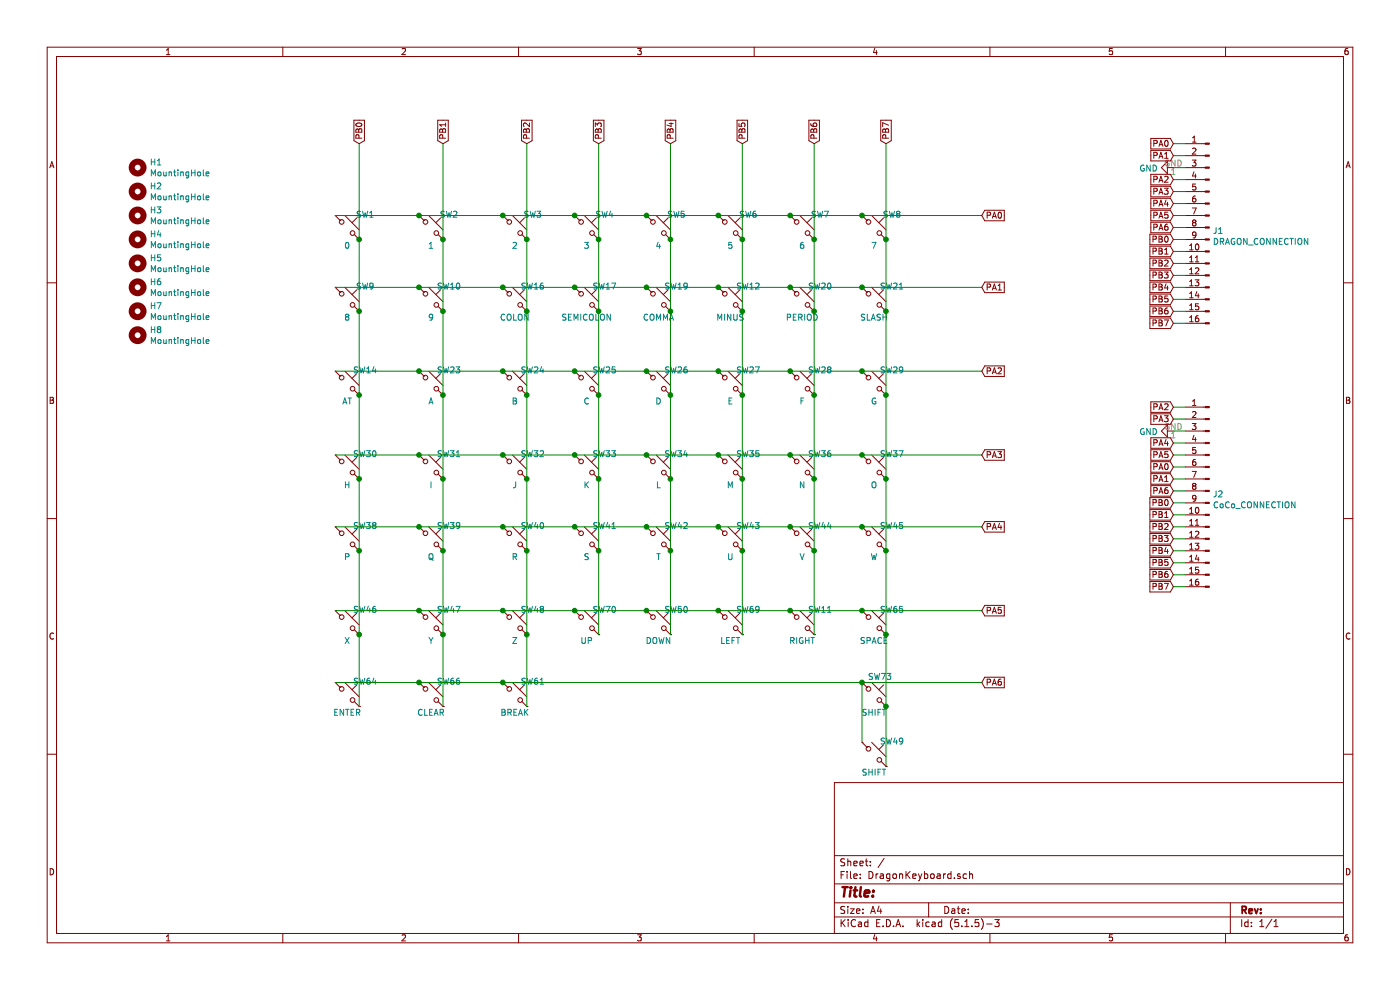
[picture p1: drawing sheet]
EESchema Schematic File Version 4
EELAYER 30 0
EELAYER END
$Descr A4 11693 8268
encoding utf-8
Sheet 1 1
Title ""
Date ""
Rev ""
Comp ""
Comment1 ""
Comment2 ""
Comment3 ""
Comment4 ""
$EndDescr
$Comp
L Switch:SW_Push_45deg SW1
U 1 1
P 2900 1900
F 0 "SW1" H 3050 2010 50  0000 C CNN
F 1 "0" H 2900 1750 50  0000 C CNN
F 2 "Cherry_MX:CHERRY_PCB_100H" H 2900 1900 50  0001 C CNN
F 3 "" H 2900 1900 50  0000 C CNN
	1    2900 1900
	1    0    0    -1  
$EndComp
$Comp
L Switch:SW_Push_45deg SW2
U 1 1
P 3600 1900
F 0 "SW2" H 3750 2010 50  0000 C CNN
F 1 "1" H 3600 1750 50  0000 C CNN
F 2 "Cherry_MX:CHERRY_PCB_100H" H 3600 1900 50  0001 C CNN
F 3 "" H 3600 1900 50  0000 C CNN
	1    3600 1900
	1    0    0    -1  
$EndComp
$Comp
L Switch:SW_Push_45deg SW9
U 1 1
P 2900 2500
F 0 "SW9" H 3050 2610 50  0000 C CNN
F 1 "8" H 2900 2350 50  0000 C CNN
F 2 "Cherry_MX:CHERRY_PCB_100H" H 2900 2500 50  0001 C CNN
F 3 "" H 2900 2500 50  0000 C CNN
	1    2900 2500
	1    0    0    -1  
$EndComp
$Comp
L Switch:SW_Push_45deg SW10
U 1 1
P 3600 2500
F 0 "SW10" H 3750 2610 50  0000 C CNN
F 1 "9" H 3600 2350 50  0000 C CNN
F 2 "Cherry_MX:CHERRY_PCB_100H" H 3600 2500 50  0001 C CNN
F 3 "" H 3600 2500 50  0000 C CNN
	1    3600 2500
	1    0    0    -1  
$EndComp
$Comp
L Switch:SW_Push_45deg SW3
U 1 1
P 4300 1900
F 0 "SW3" H 4450 2010 50  0000 C CNN
F 1 "2" H 4300 1750 50  0000 C CNN
F 2 "Cherry_MX:CHERRY_PCB_100H" H 4300 1900 50  0001 C CNN
F 3 "" H 4300 1900 50  0000 C CNN
	1    4300 1900
	1    0    0    -1  
$EndComp
$Comp
L Switch:SW_Push_45deg SW4
U 1 1
P 4900 1900
F 0 "SW4" H 5050 2010 50  0000 C CNN
F 1 "3" H 4900 1750 50  0000 C CNN
F 2 "Cherry_MX:CHERRY_PCB_100H" H 4900 1900 50  0001 C CNN
F 3 "" H 4900 1900 50  0000 C CNN
	1    4900 1900
	1    0    0    -1  
$EndComp
$Comp
L Switch:SW_Push_45deg SW11
U 1 1
P 6700 5200
F 0 "SW11" H 6850 5310 50  0000 C CNN
F 1 "RIGHT" H 6700 5050 50  0000 C CNN
F 2 "Cherry_MX:CHERRY_PCB_100H" H 6700 5200 50  0001 C CNN
F 3 "" H 6700 5200 50  0000 C CNN
	1    6700 5200
	1    0    0    -1  
$EndComp
$Comp
L Switch:SW_Push_45deg SW12
U 1 1
P 6100 2500
F 0 "SW12" H 6250 2610 50  0000 C CNN
F 1 "MINUS" H 6100 2350 50  0000 C CNN
F 2 "Cherry_MX:CHERRY_PCB_100H" H 6100 2500 50  0001 C CNN
F 3 "" H 6100 2500 50  0000 C CNN
	1    6100 2500
	1    0    0    -1  
$EndComp
$Comp
L Switch:SW_Push_45deg SW5
U 1 1
P 5500 1900
F 0 "SW5" H 5650 2010 50  0000 C CNN
F 1 "4" H 5500 1750 50  0000 C CNN
F 2 "Cherry_MX:CHERRY_PCB_100H" H 5500 1900 50  0001 C CNN
F 3 "" H 5500 1900 50  0000 C CNN
	1    5500 1900
	1    0    0    -1  
$EndComp
$Comp
L Switch:SW_Push_45deg SW6
U 1 1
P 6100 1900
F 0 "SW6" H 6250 2010 50  0000 C CNN
F 1 "5" H 6100 1750 50  0000 C CNN
F 2 "Cherry_MX:CHERRY_PCB_100H" H 6100 1900 50  0001 C CNN
F 3 "" H 6100 1900 50  0000 C CNN
	1    6100 1900
	1    0    0    -1  
$EndComp
$Comp
L Switch:SW_Push_45deg SW14
U 1 1
P 2900 3200
F 0 "SW14" H 3050 3310 50  0000 C CNN
F 1 "AT" H 2900 3050 50  0000 C CNN
F 2 "Cherry_MX:CHERRY_PCB_100H" H 2900 3200 50  0001 C CNN
F 3 "" H 2900 3200 50  0000 C CNN
	1    2900 3200
	1    0    0    -1  
$EndComp
$Comp
L Switch:SW_Push_45deg SW7
U 1 1
P 6700 1900
F 0 "SW7" H 6850 2010 50  0000 C CNN
F 1 "6" H 6700 1750 50  0000 C CNN
F 2 "Cherry_MX:CHERRY_PCB_100H" H 6700 1900 50  0001 C CNN
F 3 "" H 6700 1900 50  0000 C CNN
	1    6700 1900
	1    0    0    -1  
$EndComp
$Comp
L Switch:SW_Push_45deg SW8
U 1 1
P 7300 1900
F 0 "SW8" H 7450 2010 50  0000 C CNN
F 1 "7" H 7300 1750 50  0000 C CNN
F 2 "Cherry_MX:CHERRY_PCB_100H" H 7300 1900 50  0001 C CNN
F 3 "" H 7300 1900 50  0000 C CNN
	1    7300 1900
	1    0    0    -1  
$EndComp
$Comp
L Switch:SW_Push_45deg SW16
U 1 1
P 4300 2500
F 0 "SW16" H 4450 2610 50  0000 C CNN
F 1 "COLON" H 4300 2350 50  0000 C CNN
F 2 "Cherry_MX:CHERRY_PCB_100H" H 4300 2500 50  0001 C CNN
F 3 "" H 4300 2500 50  0000 C CNN
	1    4300 2500
	1    0    0    -1  
$EndComp
$Comp
L Switch:SW_Push_45deg SW17
U 1 1
P 4900 2500
F 0 "SW17" H 5050 2610 50  0000 C CNN
F 1 "SEMICOLON" H 4900 2350 50  0000 C CNN
F 2 "Cherry_MX:CHERRY_PCB_100H" H 4900 2500 50  0001 C CNN
F 3 "" H 4900 2500 50  0000 C CNN
	1    4900 2500
	1    0    0    -1  
$EndComp
$Comp
L Switch:SW_Push_45deg SW25
U 1 1
P 4900 3200
F 0 "SW25" H 5050 3310 50  0000 C CNN
F 1 "C" H 4900 3050 50  0000 C CNN
F 2 "Cherry_MX:CHERRY_PCB_100H" H 4900 3200 50  0001 C CNN
F 3 "" H 4900 3200 50  0000 C CNN
	1    4900 3200
	1    0    0    -1  
$EndComp
$Comp
L Switch:SW_Push_45deg SW26
U 1 1
P 5500 3200
F 0 "SW26" H 5650 3310 50  0000 C CNN
F 1 "D" H 5500 3050 50  0000 C CNN
F 2 "Cherry_MX:CHERRY_PCB_100H" H 5500 3200 50  0001 C CNN
F 3 "" H 5500 3200 50  0000 C CNN
	1    5500 3200
	1    0    0    -1  
$EndComp
$Comp
L Switch:SW_Push_45deg SW19
U 1 1
P 5500 2500
F 0 "SW19" H 5650 2610 50  0000 C CNN
F 1 "COMMA" H 5500 2350 50  0000 C CNN
F 2 "Cherry_MX:CHERRY_PCB_100H" H 5500 2500 50  0001 C CNN
F 3 "" H 5500 2500 50  0000 C CNN
	1    5500 2500
	1    0    0    -1  
$EndComp
$Comp
L Switch:SW_Push_45deg SW20
U 1 1
P 6700 2500
F 0 "SW20" H 6850 2610 50  0000 C CNN
F 1 "PERIOD" H 6700 2350 50  0000 C CNN
F 2 "Cherry_MX:CHERRY_PCB_100H" H 6700 2500 50  0001 C CNN
F 3 "" H 6700 2500 50  0000 C CNN
	1    6700 2500
	1    0    0    -1  
$EndComp
$Comp
L Switch:SW_Push_45deg SW27
U 1 1
P 6100 3200
F 0 "SW27" H 6250 3310 50  0000 C CNN
F 1 "E" H 6100 3050 50  0000 C CNN
F 2 "Cherry_MX:CHERRY_PCB_100H" H 6100 3200 50  0001 C CNN
F 3 "" H 6100 3200 50  0000 C CNN
	1    6100 3200
	1    0    0    -1  
$EndComp
$Comp
L Switch:SW_Push_45deg SW28
U 1 1
P 6700 3200
F 0 "SW28" H 6850 3310 50  0000 C CNN
F 1 "F" H 6700 3050 50  0000 C CNN
F 2 "Cherry_MX:CHERRY_PCB_100H" H 6700 3200 50  0001 C CNN
F 3 "" H 6700 3200 50  0000 C CNN
	1    6700 3200
	1    0    0    -1  
$EndComp
$Comp
L Switch:SW_Push_45deg SW21
U 1 1
P 7300 2500
F 0 "SW21" H 7450 2610 50  0000 C CNN
F 1 "SLASH" H 7300 2350 50  0000 C CNN
F 2 "Cherry_MX:CHERRY_PCB_100H" H 7300 2500 50  0001 C CNN
F 3 "" H 7300 2500 50  0000 C CNN
	1    7300 2500
	1    0    0    -1  
$EndComp
$Comp
L Switch:SW_Push_45deg SW29
U 1 1
P 7300 3200
F 0 "SW29" H 7450 3310 50  0000 C CNN
F 1 "G" H 7300 3050 50  0000 C CNN
F 2 "Cherry_MX:CHERRY_PCB_100H" H 7300 3200 50  0001 C CNN
F 3 "" H 7300 3200 50  0000 C CNN
	1    7300 3200
	1    0    0    -1  
$EndComp
$Comp
L Switch:SW_Push_45deg SW30
U 1 1
P 2900 3900
F 0 "SW30" H 3050 4010 50  0000 C CNN
F 1 "H" H 2900 3750 50  0000 C CNN
F 2 "Cherry_MX:CHERRY_PCB_100H" H 2900 3900 50  0001 C CNN
F 3 "" H 2900 3900 50  0000 C CNN
	1    2900 3900
	1    0    0    -1  
$EndComp
$Comp
L Switch:SW_Push_45deg SW23
U 1 1
P 3600 3200
F 0 "SW23" H 3750 3310 50  0000 C CNN
F 1 "A" H 3600 3050 50  0000 C CNN
F 2 "Cherry_MX:CHERRY_PCB_100H" H 3600 3200 50  0001 C CNN
F 3 "" H 3600 3200 50  0000 C CNN
	1    3600 3200
	1    0    0    -1  
$EndComp
$Comp
L Switch:SW_Push_45deg SW24
U 1 1
P 4300 3200
F 0 "SW24" H 4450 3310 50  0000 C CNN
F 1 "B" H 4300 3050 50  0000 C CNN
F 2 "Cherry_MX:CHERRY_PCB_100H" H 4300 3200 50  0001 C CNN
F 3 "" H 4300 3200 50  0000 C CNN
	1    4300 3200
	1    0    0    -1  
$EndComp
$Comp
L Switch:SW_Push_45deg SW31
U 1 1
P 3600 3900
F 0 "SW31" H 3750 4010 50  0000 C CNN
F 1 "I" H 3600 3750 50  0000 C CNN
F 2 "Cherry_MX:CHERRY_PCB_100H" H 3600 3900 50  0001 C CNN
F 3 "" H 3600 3900 50  0000 C CNN
	1    3600 3900
	1    0    0    -1  
$EndComp
$Comp
L Switch:SW_Push_45deg SW32
U 1 1
P 4300 3900
F 0 "SW32" H 4450 4010 50  0000 C CNN
F 1 "J" H 4300 3750 50  0000 C CNN
F 2 "Cherry_MX:CHERRY_PCB_100H" H 4300 3900 50  0001 C CNN
F 3 "" H 4300 3900 50  0000 C CNN
	1    4300 3900
	1    0    0    -1  
$EndComp
$Comp
L Switch:SW_Push_45deg SW33
U 1 1
P 4900 3900
F 0 "SW33" H 5050 4010 50  0000 C CNN
F 1 "K" H 4900 3750 50  0000 C CNN
F 2 "Cherry_MX:CHERRY_PCB_100H" H 4900 3900 50  0001 C CNN
F 3 "" H 4900 3900 50  0000 C CNN
	1    4900 3900
	1    0    0    -1  
$EndComp
$Comp
L Switch:SW_Push_45deg SW34
U 1 1
P 5500 3900
F 0 "SW34" H 5650 4010 50  0000 C CNN
F 1 "L" H 5500 3750 50  0000 C CNN
F 2 "Cherry_MX:CHERRY_PCB_100H" H 5500 3900 50  0001 C CNN
F 3 "" H 5500 3900 50  0000 C CNN
	1    5500 3900
	1    0    0    -1  
$EndComp
$Comp
L Switch:SW_Push_45deg SW41
U 1 1
P 4900 4500
F 0 "SW41" H 5050 4610 50  0000 C CNN
F 1 "S" H 4900 4350 50  0000 C CNN
F 2 "Cherry_MX:CHERRY_PCB_100H" H 4900 4500 50  0001 C CNN
F 3 "" H 4900 4500 50  0000 C CNN
	1    4900 4500
	1    0    0    -1  
$EndComp
$Comp
L Switch:SW_Push_45deg SW42
U 1 1
P 5500 4500
F 0 "SW42" H 5650 4610 50  0000 C CNN
F 1 "T" H 5500 4350 50  0000 C CNN
F 2 "Cherry_MX:CHERRY_PCB_100H" H 5500 4500 50  0001 C CNN
F 3 "" H 5500 4500 50  0000 C CNN
	1    5500 4500
	1    0    0    -1  
$EndComp
$Comp
L Switch:SW_Push_45deg SW35
U 1 1
P 6100 3900
F 0 "SW35" H 6250 4010 50  0000 C CNN
F 1 "M" H 6100 3750 50  0000 C CNN
F 2 "Cherry_MX:CHERRY_PCB_100H" H 6100 3900 50  0001 C CNN
F 3 "" H 6100 3900 50  0000 C CNN
	1    6100 3900
	1    0    0    -1  
$EndComp
$Comp
L Switch:SW_Push_45deg SW36
U 1 1
P 6700 3900
F 0 "SW36" H 6850 4010 50  0000 C CNN
F 1 "N" H 6700 3750 50  0000 C CNN
F 2 "Cherry_MX:CHERRY_PCB_100H" H 6700 3900 50  0001 C CNN
F 3 "" H 6700 3900 50  0000 C CNN
	1    6700 3900
	1    0    0    -1  
$EndComp
$Comp
L Switch:SW_Push_45deg SW43
U 1 1
P 6100 4500
F 0 "SW43" H 6250 4610 50  0000 C CNN
F 1 "U" H 6100 4350 50  0000 C CNN
F 2 "Cherry_MX:CHERRY_PCB_100H" H 6100 4500 50  0001 C CNN
F 3 "" H 6100 4500 50  0000 C CNN
	1    6100 4500
	1    0    0    -1  
$EndComp
$Comp
L Switch:SW_Push_45deg SW44
U 1 1
P 6700 4500
F 0 "SW44" H 6850 4610 50  0000 C CNN
F 1 "V" H 6700 4350 50  0000 C CNN
F 2 "Cherry_MX:CHERRY_PCB_100H" H 6700 4500 50  0001 C CNN
F 3 "" H 6700 4500 50  0000 C CNN
	1    6700 4500
	1    0    0    -1  
$EndComp
$Comp
L Switch:SW_Push_45deg SW37
U 1 1
P 7300 3900
F 0 "SW37" H 7450 4010 50  0000 C CNN
F 1 "O" H 7300 3750 50  0000 C CNN
F 2 "Cherry_MX:CHERRY_PCB_100H" H 7300 3900 50  0001 C CNN
F 3 "" H 7300 3900 50  0000 C CNN
	1    7300 3900
	1    0    0    -1  
$EndComp
$Comp
L Switch:SW_Push_45deg SW38
U 1 1
P 2900 4500
F 0 "SW38" H 3050 4610 50  0000 C CNN
F 1 "P" H 2900 4350 50  0000 C CNN
F 2 "Cherry_MX:CHERRY_PCB_100H" H 2900 4500 50  0001 C CNN
F 3 "" H 2900 4500 50  0000 C CNN
	1    2900 4500
	1    0    0    -1  
$EndComp
$Comp
L Switch:SW_Push_45deg SW45
U 1 1
P 7300 4500
F 0 "SW45" H 7450 4610 50  0000 C CNN
F 1 "W" H 7300 4350 50  0000 C CNN
F 2 "Cherry_MX:CHERRY_PCB_100H" H 7300 4500 50  0001 C CNN
F 3 "" H 7300 4500 50  0000 C CNN
	1    7300 4500
	1    0    0    -1  
$EndComp
$Comp
L Switch:SW_Push_45deg SW46
U 1 1
P 2900 5200
F 0 "SW46" H 3050 5310 50  0000 C CNN
F 1 "X" H 2900 5050 50  0000 C CNN
F 2 "Cherry_MX:CHERRY_PCB_100H" H 2900 5200 50  0001 C CNN
F 3 "" H 2900 5200 50  0000 C CNN
	1    2900 5200
	1    0    0    -1  
$EndComp
$Comp
L Switch:SW_Push_45deg SW39
U 1 1
P 3600 4500
F 0 "SW39" H 3750 4610 50  0000 C CNN
F 1 "Q" H 3600 4350 50  0000 C CNN
F 2 "Cherry_MX:CHERRY_PCB_100H" H 3600 4500 50  0001 C CNN
F 3 "" H 3600 4500 50  0000 C CNN
	1    3600 4500
	1    0    0    -1  
$EndComp
$Comp
L Switch:SW_Push_45deg SW40
U 1 1
P 4300 4500
F 0 "SW40" H 4450 4610 50  0000 C CNN
F 1 "R" H 4300 4350 50  0000 C CNN
F 2 "Cherry_MX:CHERRY_PCB_100H" H 4300 4500 50  0001 C CNN
F 3 "" H 4300 4500 50  0000 C CNN
	1    4300 4500
	1    0    0    -1  
$EndComp
$Comp
L Switch:SW_Push_45deg SW47
U 1 1
P 3600 5200
F 0 "SW47" H 3750 5310 50  0000 C CNN
F 1 "Y" H 3600 5050 50  0000 C CNN
F 2 "Cherry_MX:CHERRY_PCB_100H" H 3600 5200 50  0001 C CNN
F 3 "" H 3600 5200 50  0000 C CNN
	1    3600 5200
	1    0    0    -1  
$EndComp
$Comp
L Switch:SW_Push_45deg SW48
U 1 1
P 4300 5200
F 0 "SW48" H 4450 5310 50  0000 C CNN
F 1 "Z" H 4300 5050 50  0000 C CNN
F 2 "Cherry_MX:CHERRY_PCB_100H" H 4300 5200 50  0001 C CNN
F 3 "" H 4300 5200 50  0000 C CNN
	1    4300 5200
	1    0    0    -1  
$EndComp
$Comp
L Switch:SW_Push_45deg SW49
U 1 1
P 7300 6300
F 0 "SW49" H 7450 6410 50  0000 C CNN
F 1 "SHIFT" H 7300 6150 50  0000 C CNN
F 2 "Cherry_MX:CHERRY_PCB_225H" H 7300 6300 50  0001 C CNN
F 3 "" H 7300 6300 50  0000 C CNN
	1    7300 6300
	1    0    0    -1  
$EndComp
$Comp
L Switch:SW_Push_45deg SW50
U 1 1
P 5500 5200
F 0 "SW50" H 5650 5310 50  0000 C CNN
F 1 "DOWN" H 5500 5050 50  0000 C CNN
F 2 "Button_Switch_Keyboard:SW_Cherry_MX_1.00u_PCB" H 5500 5200 50  0001 C CNN
F 3 "" H 5500 5200 50  0000 C CNN
	1    5500 5200
	1    0    0    -1  
$EndComp
$Comp
L Switch:SW_Push_45deg SW61
U 1 1
P 4300 5800
F 0 "SW61" H 4450 5910 50  0000 C CNN
F 1 "BREAK" H 4300 5650 50  0000 C CNN
F 2 "Button_Switch_Keyboard:SW_Cherry_MX_1.75u_PCB" H 4300 5800 50  0001 C CNN
F 3 "" H 4300 5800 50  0000 C CNN
	1    4300 5800
	1    0    0    -1  
$EndComp
$Comp
L Switch:SW_Push_45deg SW64
U 1 1
P 2900 5800
F 0 "SW64" H 3050 5910 50  0000 C CNN
F 1 "ENTER" H 2900 5650 50  0000 C CNN
F 2 "Cherry_MX:CHERRY_PCB_225H" H 2900 5800 50  0001 C CNN
F 3 "" H 2900 5800 50  0000 C CNN
	1    2900 5800
	1    0    0    -1  
$EndComp
$Comp
L Switch:SW_Push_45deg SW65
U 1 1
P 7300 5200
F 0 "SW65" H 7450 5310 50  0000 C CNN
F 1 "SPACE" H 7300 5050 50  0000 C CNN
F 2 "Cherry_MX:CHERRY_PCB_625H" H 7300 5200 50  0001 C CNN
F 3 "" H 7300 5200 50  0000 C CNN
	1    7300 5200
	1    0    0    -1  
$EndComp
$Comp
L Switch:SW_Push_45deg SW66
U 1 1
P 3600 5800
F 0 "SW66" H 3750 5910 50  0000 C CNN
F 1 "CLEAR" H 3600 5650 50  0000 C CNN
F 2 "Cherry_MX:CHERRY_PCB_100H" H 3600 5800 50  0001 C CNN
F 3 "" H 3600 5800 50  0000 C CNN
	1    3600 5800
	1    0    0    -1  
$EndComp
$Comp
L Switch:SW_Push_45deg SW70
U 1 1
P 4900 5200
F 0 "SW70" H 5050 5310 50  0000 C CNN
F 1 "UP" H 4900 5050 50  0000 C CNN
F 2 "Cherry_MX:CHERRY_PCB_100H" H 4900 5200 50  0001 C CNN
F 3 "" H 4900 5200 50  0000 C CNN
	1    4900 5200
	1    0    0    -1  
$EndComp
$Comp
L Switch:SW_Push_45deg SW73
U 1 1
P 7300 5800
F 0 "SW73" H 7350 5950 50  0000 C CNN
F 1 "SHIFT" H 7300 5650 50  0000 C CNN
F 2 "Cherry_MX:CHERRY_PCB_275H" H 7300 5800 50  0001 C CNN
F 3 "" H 7300 5800 50  0000 C CNN
	1    7300 5800
	1    0    0    -1  
$EndComp
$Comp
L Switch:SW_Push_45deg SW69
U 1 1
P 6100 5200
F 0 "SW69" H 6250 5310 50  0000 C CNN
F 1 "LEFT" H 6100 5050 50  0000 C CNN
F 2 "Cherry_MX:CHERRY_PCB_100H" H 6100 5200 50  0001 C CNN
F 3 "" H 6100 5200 50  0000 C CNN
	1    6100 5200
	1    0    0    -1  
$EndComp
$Comp
L Mechanical:MountingHole H1
U 1 1
P 1150 1400
F 0 "H1" H 1250 1446 50  0000 L CNN
F 1 "MountingHole" H 1250 1355 50  0000 L CNN
F 2 "MountingHole:MountingHole_3.2mm_M3_Pad" H 1150 1400 50  0001 C CNN
F 3 "~" H 1150 1400 50  0001 C CNN
	1    1150 1400
	1    0    0    -1  
$EndComp
$Comp
L Mechanical:MountingHole H2
U 1 1
P 1150 1600
F 0 "H2" H 1250 1646 50  0000 L CNN
F 1 "MountingHole" H 1250 1555 50  0000 L CNN
F 2 "MountingHole:MountingHole_3.2mm_M3_Pad" H 1150 1600 50  0001 C CNN
F 3 "~" H 1150 1600 50  0001 C CNN
	1    1150 1600
	1    0    0    -1  
$EndComp
$Comp
L Mechanical:MountingHole H3
U 1 1
P 1150 1800
F 0 "H3" H 1250 1846 50  0000 L CNN
F 1 "MountingHole" H 1250 1755 50  0000 L CNN
F 2 "MountingHole:MountingHole_3.2mm_M3_Pad" H 1150 1800 50  0001 C CNN
F 3 "~" H 1150 1800 50  0001 C CNN
	1    1150 1800
	1    0    0    -1  
$EndComp
$Comp
L Mechanical:MountingHole H4
U 1 1
P 1150 2000
F 0 "H4" H 1250 2046 50  0000 L CNN
F 1 "MountingHole" H 1250 1955 50  0000 L CNN
F 2 "MountingHole:MountingHole_3.2mm_M3_Pad" H 1150 2000 50  0001 C CNN
F 3 "~" H 1150 2000 50  0001 C CNN
	1    1150 2000
	1    0    0    -1  
$EndComp
$Comp
L Mechanical:MountingHole H5
U 1 1
P 1150 2200
F 0 "H5" H 1250 2246 50  0000 L CNN
F 1 "MountingHole" H 1250 2155 50  0000 L CNN
F 2 "MountingHole:MountingHole_3.2mm_M3_Pad" H 1150 2200 50  0001 C CNN
F 3 "~" H 1150 2200 50  0001 C CNN
	1    1150 2200
	1    0    0    -1  
$EndComp
$Comp
L Mechanical:MountingHole H6
U 1 1
P 1150 2400
F 0 "H6" H 1250 2446 50  0000 L CNN
F 1 "MountingHole" H 1250 2355 50  0000 L CNN
F 2 "MountingHole:MountingHole_3.2mm_M3_Pad" H 1150 2400 50  0001 C CNN
F 3 "~" H 1150 2400 50  0001 C CNN
	1    1150 2400
	1    0    0    -1  
$EndComp
$Comp
L Mechanical:MountingHole H7
U 1 1
P 1150 2600
F 0 "H7" H 1250 2646 50  0000 L CNN
F 1 "MountingHole" H 1250 2555 50  0000 L CNN
F 2 "MountingHole:MountingHole_3.2mm_M3_Pad" H 1150 2600 50  0001 C CNN
F 3 "~" H 1150 2600 50  0001 C CNN
	1    1150 2600
	1    0    0    -1  
$EndComp
$Comp
L Mechanical:MountingHole H8
U 1 1
P 1150 2800
F 0 "H8" H 1250 2846 50  0000 L CNN
F 1 "MountingHole" H 1250 2755 50  0000 L CNN
F 2 "MountingHole:MountingHole_3.2mm_M3_Pad" H 1150 2800 50  0001 C CNN
F 3 "~" H 1150 2800 50  0001 C CNN
	1    1150 2800
	1    0    0    -1  
$EndComp
Wire Wire Line
	2800 1800 3500 1800
Wire Wire Line
	3500 1800 4200 1800
Connection ~ 3500 1800
Wire Wire Line
	4200 1800 4800 1800
Connection ~ 4200 1800
Wire Wire Line
	4800 1800 5400 1800
Connection ~ 4800 1800
Wire Wire Line
	5400 1800 6000 1800
Connection ~ 5400 1800
Wire Wire Line
	6000 1800 6600 1800
Connection ~ 6000 1800
Wire Wire Line
	6600 1800 7200 1800
Connection ~ 6600 1800
Wire Wire Line
	7200 1800 8200 1800
Connection ~ 7200 1800
Wire Wire Line
	2800 2400 3500 2400
Wire Wire Line
	3500 2400 4200 2400
Connection ~ 3500 2400
Wire Wire Line
	4200 2400 4800 2400
Connection ~ 4200 2400
Wire Wire Line
	4800 2400 5400 2400
Connection ~ 4800 2400
Wire Wire Line
	5400 2400 6000 2400
Connection ~ 5400 2400
Wire Wire Line
	6000 2400 6600 2400
Connection ~ 6000 2400
Wire Wire Line
	6600 2400 7200 2400
Connection ~ 6600 2400
Wire Wire Line
	7200 2400 8200 2400
Connection ~ 7200 2400
Wire Wire Line
	2800 3100 3500 3100
Wire Wire Line
	3500 3100 4200 3100
Connection ~ 3500 3100
Wire Wire Line
	4200 3100 4800 3100
Connection ~ 4200 3100
Wire Wire Line
	4800 3100 5400 3100
Connection ~ 4800 3100
Wire Wire Line
	5400 3100 6000 3100
Connection ~ 5400 3100
Wire Wire Line
	2800 3800 3500 3800
Wire Wire Line
	3500 3800 4200 3800
Connection ~ 3500 3800
Wire Wire Line
	4200 3800 4800 3800
Connection ~ 4200 3800
Wire Wire Line
	4800 3800 5400 3800
Connection ~ 4800 3800
Wire Wire Line
	5400 3800 6000 3800
Connection ~ 5400 3800
Wire Wire Line
	2800 4400 3500 4400
Wire Wire Line
	3500 4400 4200 4400
Connection ~ 3500 4400
Wire Wire Line
	4200 4400 4800 4400
Connection ~ 4200 4400
Wire Wire Line
	4800 4400 5400 4400
Connection ~ 4800 4400
Wire Wire Line
	5400 4400 6000 4400
Connection ~ 5400 4400
Wire Wire Line
	2800 5100 3500 5100
Wire Wire Line
	3500 5100 4200 5100
Connection ~ 3500 5100
Wire Wire Line
	4200 5100 4800 5100
Connection ~ 4200 5100
Wire Wire Line
	4800 5100 5400 5100
Connection ~ 4800 5100
Wire Wire Line
	6000 5100 5400 5100
Connection ~ 5400 5100
Wire Wire Line
	4200 5700 7200 5700
Connection ~ 4200 5700
Wire Wire Line
	6000 5100 6600 5100
Connection ~ 6000 5100
Wire Wire Line
	6600 5100 7200 5100
Connection ~ 6600 5100
Wire Wire Line
	6000 4400 6600 4400
Connection ~ 6000 4400
Wire Wire Line
	6600 4400 7200 4400
Connection ~ 6600 4400
Wire Wire Line
	6000 3800 6600 3800
Connection ~ 6000 3800
Wire Wire Line
	6600 3800 7200 3800
Connection ~ 6600 3800
Wire Wire Line
	6000 3100 6600 3100
Connection ~ 6000 3100
Wire Wire Line
	6600 3100 7200 3100
Connection ~ 6600 3100
Wire Wire Line
	7200 3100 8200 3100
Connection ~ 7200 3100
Wire Wire Line
	7200 3800 8200 3800
Connection ~ 7200 3800
Wire Wire Line
	7200 4400 8200 4400
Connection ~ 7200 4400
Wire Wire Line
	7200 5100 8200 5100
Connection ~ 7200 5100
Wire Wire Line
	7200 5700 8200 5700
Connection ~ 7200 5700
Wire Wire Line
	7200 5700 7200 6200
Wire Wire Line
	7400 5900 7400 6400
Wire Wire Line
	2800 5700 3500 5700
Wire Wire Line
	3500 5700 4200 5700
Connection ~ 3500 5700
Wire Wire Line
	7400 5900 7400 5300
Connection ~ 7400 5900
Wire Wire Line
	4400 5900 4400 5300
Wire Wire Line
	3700 5900 3700 5300
Wire Wire Line
	3000 5900 3000 5300
Wire Wire Line
	7400 5300 7400 4600
Connection ~ 7400 5300
Wire Wire Line
	6800 5300 6800 4600
Wire Wire Line
	6200 5300 6200 4600
Wire Wire Line
	5600 5300 5600 4600
Wire Wire Line
	5000 5300 5000 4600
Wire Wire Line
	4400 5300 4400 4600
Connection ~ 4400 5300
Wire Wire Line
	3700 5300 3700 4600
Connection ~ 3700 5300
Wire Wire Line
	3000 5300 3000 4600
Connection ~ 3000 5300
Wire Wire Line
	3000 4600 3000 4000
Connection ~ 3000 4600
Wire Wire Line
	3700 4600 3700 4000
Connection ~ 3700 4600
Wire Wire Line
	4400 4600 4400 4000
Connection ~ 4400 4600
Wire Wire Line
	5000 4600 5000 4000
Connection ~ 5000 4600
Wire Wire Line
	5600 4600 5600 4000
Connection ~ 5600 4600
Wire Wire Line
	6200 4600 6200 4000
Connection ~ 6200 4600
Wire Wire Line
	6800 4600 6800 4000
Connection ~ 6800 4600
Wire Wire Line
	7400 4600 7400 4000
Connection ~ 7400 4600
Wire Wire Line
	3000 4000 3000 3300
Connection ~ 3000 4000
Wire Wire Line
	3000 3300 3000 2600
Connection ~ 3000 3300
Wire Wire Line
	3000 2600 3000 2000
Connection ~ 3000 2600
Wire Wire Line
	3700 4000 3700 3300
Connection ~ 3700 4000
Wire Wire Line
	3700 3300 3700 2600
Connection ~ 3700 3300
Wire Wire Line
	3700 2600 3700 2000
Connection ~ 3700 2600
Wire Wire Line
	4400 4000 4400 3300
Connection ~ 4400 4000
Wire Wire Line
	4400 3300 4400 2600
Connection ~ 4400 3300
Wire Wire Line
	4400 2600 4400 2000
Connection ~ 4400 2600
Wire Wire Line
	5000 4000 5000 3300
Connection ~ 5000 4000
Wire Wire Line
	5000 3300 5000 2600
Connection ~ 5000 3300
Wire Wire Line
	5000 2600 5000 2000
Connection ~ 5000 2600
Wire Wire Line
	5600 4000 5600 3300
Connection ~ 5600 4000
Wire Wire Line
	5600 3300 5600 2600
Connection ~ 5600 3300
Wire Wire Line
	5600 2600 5600 2000
Connection ~ 5600 2600
Wire Wire Line
	6200 4000 6200 3300
Connection ~ 6200 4000
Wire Wire Line
	6200 3300 6200 2600
Connection ~ 6200 3300
Wire Wire Line
	6200 2600 6200 2000
Connection ~ 6200 2600
Wire Wire Line
	6800 4000 6800 3300
Connection ~ 6800 4000
Wire Wire Line
	6800 3300 6800 2600
Connection ~ 6800 3300
Wire Wire Line
	6800 2600 6800 2000
Connection ~ 6800 2600
Wire Wire Line
	7400 4000 7400 3300
Connection ~ 7400 4000
Wire Wire Line
	7400 3300 7400 2600
Connection ~ 7400 3300
Wire Wire Line
	7400 2600 7400 2000
Connection ~ 7400 2600
Wire Wire Line
	3000 2000 3000 1200
Connection ~ 3000 2000
Wire Wire Line
	3700 2000 3700 1200
Connection ~ 3700 2000
Wire Wire Line
	4400 2000 4400 1200
Connection ~ 4400 2000
Wire Wire Line
	5000 2000 5000 1200
Connection ~ 5000 2000
Wire Wire Line
	5600 2000 5600 1200
Connection ~ 5600 2000
Wire Wire Line
	6200 2000 6200 1200
Connection ~ 6200 2000
Wire Wire Line
	6800 2000 6800 1200
Connection ~ 6800 2000
Wire Wire Line
	7400 2000 7400 1200
Connection ~ 7400 2000
Text GLabel 3000 1200 1    50   Input ~ 0
PB0
Text GLabel 3700 1200 1    50   Input ~ 0
PB1
Text GLabel 4400 1200 1    50   Input ~ 0
PB2
Text GLabel 5000 1200 1    50   Input ~ 0
PB3
Text GLabel 5600 1200 1    50   Input ~ 0
PB4
Text GLabel 6200 1200 1    50   Input ~ 0
PB5
Text GLabel 6800 1200 1    50   Input ~ 0
PB6
Text GLabel 7400 1200 1    50   Input ~ 0
PB7
Text GLabel 8200 1800 2    50   Input ~ 0
PA0
Text GLabel 8200 2400 2    50   Input ~ 0
PA1
Text GLabel 8200 3100 2    50   Input ~ 0
PA2
Text GLabel 8200 3800 2    50   Input ~ 0
PA3
Text GLabel 8200 4400 2    50   Input ~ 0
PA4
Text GLabel 8200 5100 2    50   Input ~ 0
PA5
Text GLabel 8200 5700 2    50   Input ~ 0
PA6
$Comp
L Connector:Conn_01x16_Male J1
U 1 1
P 10100 1900
F 0 "J1" H 10072 1874 50  0000 R CNN
F 1 "DRAGON_CONNECTION" H 10072 1783 50  0000 R CNN
F 2 "Connector_PinHeader_2.54mm:PinHeader_1x16_P2.54mm_Vertical" H 10100 1900 50  0001 C CNN
F 3 "~" H 10100 1900 50  0001 C CNN
	1    10100 1900
	-1   0    0    -1  
$EndComp
$Comp
L Connector:Conn_01x16_Male J2
U 1 1
P 10100 4100
F 0 "J2" H 10072 4074 50  0000 R CNN
F 1 "CoCo_CONNECTION" H 10072 3983 50  0000 R CNN
F 2 "Connector_PinHeader_2.54mm:PinHeader_1x16_P2.54mm_Vertical" H 10100 4100 50  0001 C CNN
F 3 "~" H 10100 4100 50  0001 C CNN
	1    10100 4100
	-1   0    0    -1  
$EndComp
Wire Wire Line
	9900 1200 9800 1200
Wire Wire Line
	9900 1300 9800 1300
Wire Wire Line
	9900 1400 9800 1400
Wire Wire Line
	9900 1500 9800 1500
Wire Wire Line
	9900 1600 9800 1600
Wire Wire Line
	9900 1700 9800 1700
Wire Wire Line
	9900 1800 9800 1800
Wire Wire Line
	9900 1900 9800 1900
Wire Wire Line
	9900 2000 9800 2000
Wire Wire Line
	9900 2100 9800 2100
Wire Wire Line
	9900 2200 9800 2200
Wire Wire Line
	9900 2300 9800 2300
Wire Wire Line
	9900 2400 9800 2400
Wire Wire Line
	9900 2500 9800 2500
Wire Wire Line
	9900 2600 9800 2600
Wire Wire Line
	9900 2700 9800 2700
Text GLabel 9800 1200 0    50   Input ~ 0
PA0
Text GLabel 9800 1300 0    50   Input ~ 0
PA1
Text GLabel 9800 1500 0    50   Input ~ 0
PA2
Text GLabel 9800 1600 0    50   Input ~ 0
PA3
Text GLabel 9800 1700 0    50   Input ~ 0
PA4
Text GLabel 9800 1800 0    50   Input ~ 0
PA5
Text GLabel 9800 1900 0    50   Input ~ 0
PA6
Text GLabel 9800 2100 0    50   Input ~ 0
PB1
Text GLabel 9800 2200 0    50   Input ~ 0
PB2
Text GLabel 9800 2000 0    50   Input ~ 0
PB0
Text GLabel 9800 2300 0    50   Input ~ 0
PB3
Text GLabel 9800 2400 0    50   Input ~ 0
PB4
Text GLabel 9800 2500 0    50   Input ~ 0
PB5
Text GLabel 9800 2600 0    50   Input ~ 0
PB6
Text GLabel 9800 2700 0    50   Input ~ 0
PB7
$Comp
L power:GND #PWR0101
U 1 1
P 9800 1400
F 0 "#PWR0101" H 9800 1150 50  0001 C CNN
F 1 "GND" V 9805 1272 50  0000 R CNN
F 2 "" H 9800 1400 50  0001 C CNN
F 3 "" H 9800 1400 50  0001 C CNN
	1    9800 1400
	0    1    1    0   
$EndComp
Wire Wire Line
	9900 4200 9800 4200
Wire Wire Line
	9900 4300 9800 4300
Wire Wire Line
	9900 4400 9800 4400
Wire Wire Line
	9900 4500 9800 4500
Wire Wire Line
	9900 4600 9800 4600
Wire Wire Line
	9900 4700 9800 4700
Wire Wire Line
	9900 4800 9800 4800
Wire Wire Line
	9900 4900 9800 4900
Text GLabel 9800 4300 0    50   Input ~ 0
PB1
Text GLabel 9800 4400 0    50   Input ~ 0
PB2
Text GLabel 9800 4200 0    50   Input ~ 0
PB0
Text GLabel 9800 4500 0    50   Input ~ 0
PB3
Text GLabel 9800 4600 0    50   Input ~ 0
PB4
Text GLabel 9800 4700 0    50   Input ~ 0
PB5
Text GLabel 9800 4800 0    50   Input ~ 0
PB6
Text GLabel 9800 4900 0    50   Input ~ 0
PB7
Wire Wire Line
	9900 3400 9800 3400
Wire Wire Line
	9900 3500 9800 3500
Wire Wire Line
	9900 3600 9800 3600
Wire Wire Line
	9900 3700 9800 3700
Wire Wire Line
	9900 3800 9800 3800
Wire Wire Line
	9900 3900 9800 3900
Wire Wire Line
	9900 4000 9800 4000
Wire Wire Line
	9900 4100 9800 4100
$Comp
L power:GND #PWR0102
U 1 1
P 9800 3600
F 0 "#PWR0102" H 9800 3350 50  0001 C CNN
F 1 "GND" V 9805 3472 50  0000 R CNN
F 2 "" H 9800 3600 50  0001 C CNN
F 3 "" H 9800 3600 50  0001 C CNN
	1    9800 3600
	0    1    1    0   
$EndComp
Text GLabel 9800 4100 0    50   Input ~ 0
PA6
Text GLabel 9800 4000 0    50   Input ~ 0
PA1
Text GLabel 9800 3900 0    50   Input ~ 0
PA0
Text GLabel 9800 3400 0    50   Input ~ 0
PA2
Text GLabel 9800 3500 0    50   Input ~ 0
PA3
Text GLabel 9800 3700 0    50   Input ~ 0
PA4
Text GLabel 9800 3800 0    50   Input ~ 0
PA5
$EndSCHEMATC
